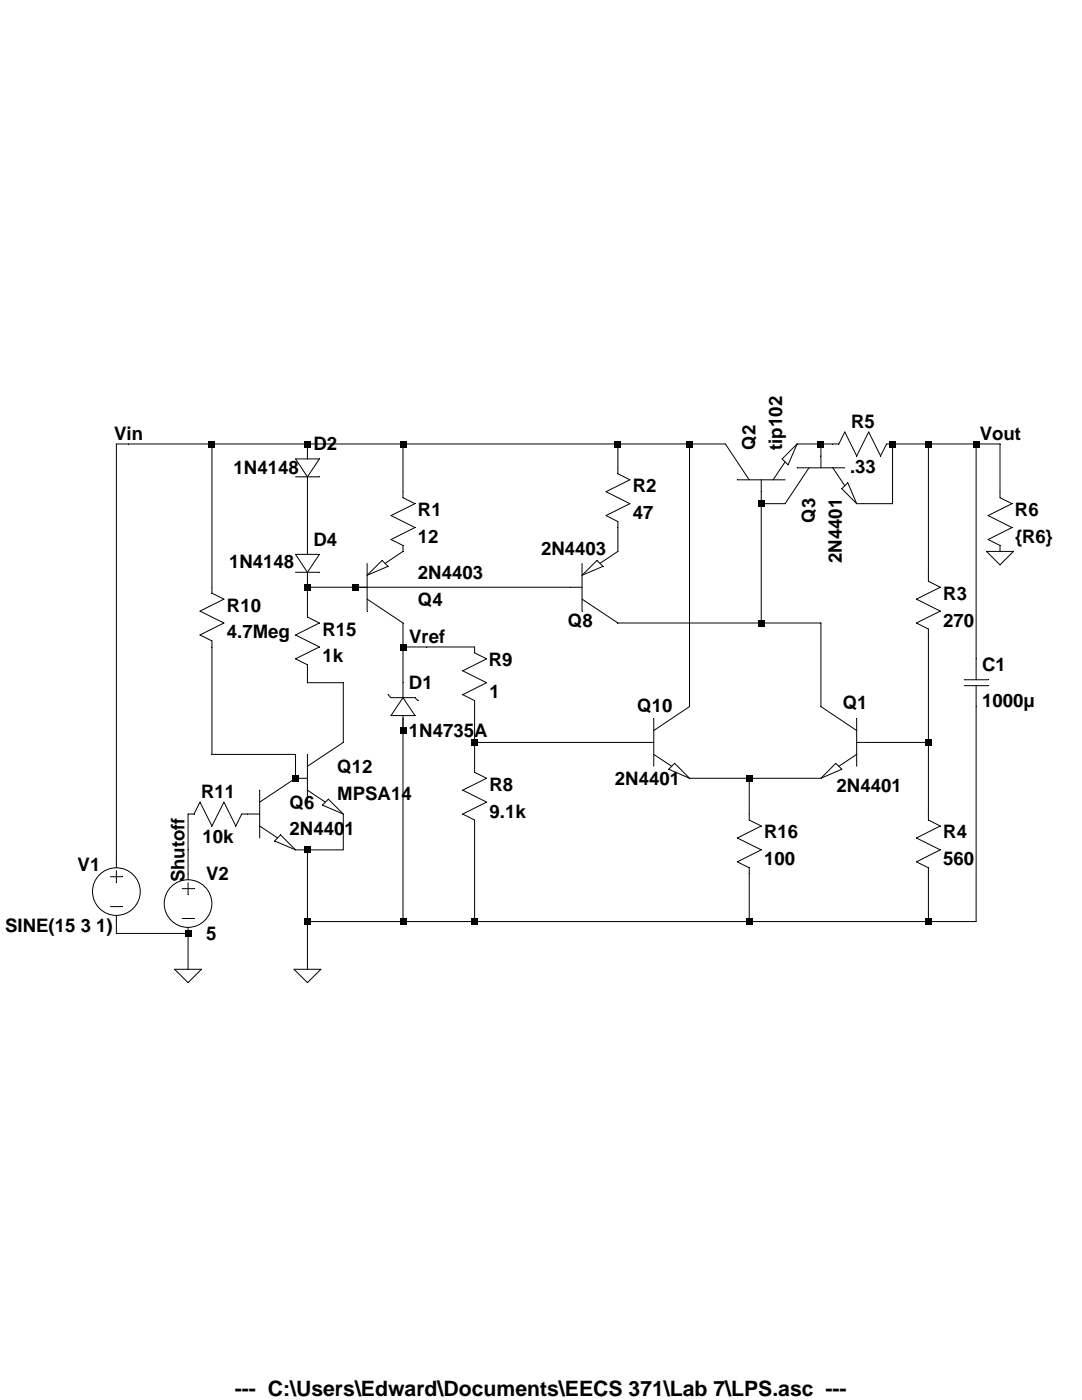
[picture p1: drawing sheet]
Version 4
SHEET 1 2016 1524
WIRE -640 -48 -656 -48
WIRE -528 -48 -640 -48
WIRE -400 -48 -528 -48
WIRE -272 -48 -400 -48
WIRE 16 -48 -272 -48
WIRE 112 -48 16 -48
WIRE 160 -48 112 -48
WIRE 288 -48 256 -48
WIRE 304 -48 288 -48
WIRE 432 -48 384 -48
WIRE 496 -48 432 -48
WIRE 528 -48 496 -48
WIRE 288 -32 288 -48
WIRE 16 -16 16 -48
WIRE -272 16 -272 -48
WIRE 528 16 528 -48
WIRE 208 32 208 16
WIRE 240 32 208 32
WIRE 384 32 384 -48
WIRE 384 32 336 32
WIRE -400 80 -400 16
WIRE 16 96 16 64
WIRE 432 128 432 -48
WIRE -528 144 -528 -48
WIRE -336 144 -400 144
WIRE -48 144 -336 144
WIRE -400 176 -400 144
WIRE 208 192 208 32
WIRE 208 192 16 192
WIRE 288 192 208 192
WIRE -272 224 -272 192
WIRE -240 224 -272 224
WIRE -176 224 -240 224
WIRE 496 240 496 -48
WIRE -400 272 -400 256
WIRE -352 272 -400 272
WIRE -272 272 -272 224
WIRE 112 304 112 -48
WIRE 288 304 288 192
WIRE -272 336 -272 320
WIRE -352 352 -352 272
WIRE -176 352 -176 304
WIRE 48 352 -176 352
WIRE 432 352 432 208
WIRE 432 352 352 352
WIRE -528 368 -528 224
WIRE -416 368 -528 368
WIRE -176 384 -176 352
WIRE -416 400 -416 368
WIRE 192 400 112 400
WIRE 288 400 192 400
WIRE 192 448 192 400
WIRE 432 448 432 352
WIRE -560 496 -560 448
WIRE -400 496 -416 496
WIRE -352 496 -352 448
WIRE -352 496 -400 496
WIRE -656 512 -656 -48
WIRE -560 528 -560 496
WIRE -400 592 -400 496
WIRE -272 592 -272 336
WIRE -272 592 -400 592
WIRE -176 592 -176 464
WIRE -176 592 -272 592
WIRE 192 592 192 528
WIRE 192 592 -176 592
WIRE 432 592 432 528
WIRE 432 592 192 592
WIRE 496 592 496 304
WIRE 496 592 432 592
WIRE -656 608 -656 592
WIRE -560 608 -656 608
WIRE -560 656 -560 608
WIRE -400 656 -400 592
FLAG -640 -48 Vin
FLAG 528 -48 Vout
FLAG -240 224 Vref
FLAG -560 656 0
FLAG 528 96 0
FLAG -400 656 0
FLAG -560 496 Shutoff
SYMBOL zener -288 336 M180
WINDOW 0 24 64 Left 2
WINDOW 3 24 0 Left 2
SYMATTR InstName D1
SYMATTR Value 1N4735A
SYMBOL npn 352 304 M0
WINDOW 0 2 -5 Left 2
WINDOW 3 -43 106 Left 2
SYMATTR InstName Q1
SYMATTR Value 2N4401
SYMBOL res 416 112 R0
SYMATTR InstName R3
SYMATTR Value 270
SYMBOL res 416 432 R0
SYMATTR InstName R4
SYMATTR Value 560
SYMBOL npn 160 16 R270
SYMATTR InstName Q2
SYMATTR Value tip102
SYMATTR Prefix X
SYMBOL voltage -656 496 R0
WINDOW 123 0 0 Left 2
WINDOW 39 0 0 Left 2
WINDOW 0 -52 20 Left 2
WINDOW 3 -149 102 Left 2
SYMATTR InstName V1
SYMATTR Value SINE(15 3 1)
SYMBOL res 400 -64 R90
WINDOW 0 0 56 VBottom 2
WINDOW 3 32 56 VTop 2
SYMATTR InstName R5
SYMATTR Value .33
SYMBOL npn 240 -32 M90
SYMATTR InstName Q3
SYMATTR Value 2N4401
SYMBOL res 512 0 R0
SYMATTR InstName R6
SYMATTR Value {R6}
SYMBOL diode -416 -48 R0
WINDOW 3 -83 32 Left 2
SYMATTR Value 1N4148
SYMATTR InstName D2
SYMBOL diode -416 80 R0
WINDOW 3 -89 29 Left 2
SYMATTR Value 1N4148
SYMATTR InstName D4
SYMBOL pnp -336 192 M180
SYMATTR InstName Q4
SYMATTR Value 2N4403
SYMBOL res -288 0 R0
SYMATTR InstName R1
SYMATTR Value 12
SYMBOL res -192 368 R0
SYMATTR InstName R8
SYMATTR Value 9.1k
SYMBOL res -192 208 R0
WINDOW 0 35 33 Left 2
SYMATTR InstName R9
SYMATTR Value 1
SYMBOL voltage -560 512 R0
WINDOW 123 0 0 Left 2
WINDOW 39 0 0 Left 2
SYMATTR InstName V2
SYMATTR Value 5
SYMBOL pnp -48 192 M180
WINDOW 0 -3 3 Left 2
WINDOW 3 -39 100 Left 2
SYMATTR InstName Q8
SYMATTR Value 2N4403
SYMBOL res 0 -32 R0
SYMATTR InstName R2
SYMATTR Value 47
SYMBOL npn 48 304 R0
WINDOW 0 -6 -2 Left 2
WINDOW 3 -36 97 Left 2
SYMATTR InstName Q10
SYMATTR Value 2N4401
SYMBOL npn -480 400 R0
SYMATTR InstName Q6
SYMATTR Value 2N4401
SYMBOL npn -416 352 R0
SYMATTR InstName Q12
SYMATTR Value MPSA14
SYMBOL res -544 128 R0
SYMATTR InstName R10
SYMATTR Value 4.7Meg
SYMBOL res -464 432 R90
WINDOW 0 0 56 VBottom 2
WINDOW 3 32 56 VTop 2
SYMATTR InstName R11
SYMATTR Value 10k
SYMBOL res -416 160 R0
SYMATTR InstName R15
SYMATTR Value 1k
SYMBOL res 176 432 R0
SYMATTR InstName R16
SYMATTR Value 100
SYMBOL cap 480 240 R0
SYMATTR InstName C1
SYMATTR Value 1000µ
TEXT -136 896 Left 2 !.tran 0 1 0 .1
TEXT 640 -56 Left 2 !.SUBCKT tip102 1 2 3\n**************************************\n*      Model Generated by MODPEX     *\n*Copyright(c) Symmetry Design Systems*\n*         All Rights Reserved        *\n*    UNPUBLISHED LICENSED SOFTWARE   *\n*   Contains Proprietary Information *\n*      Which is The Property of      *\n*     SYMMETRY OR ITS LICENSORS      *\n*Commercial Use or Resale Restricted *\n*   by Symmetry License Agreement    *\n**************************************\n* Model generated on Jan 20, 03\n* MODEL FORMAT: SPICE3\n* Darlington macro model\n* External node designations\n* Node 1 -> Collect\n* Node 2 -> Base\n* Node 3 -> Emitter\nQ1 1 2 4 qmodel\nQ2 1 4 3 q1model area=11.2198\nD1 3 1 dmodel\nR1 2 4 8000\nR2 4 3 120\n* Default values used in dmodel\n*   EG=1.11 TT=0 BV=infinite\n.MODEL dmodel d\n+IS=1e-12 RS=10 N=1 XTI=3\n+CJO=0 VJ=0.75 M=0.33 FC=0.5\n.MODEL qmodel npn\n+IS=2.88485e-13 BF=126.335 NF=1.2 VAF=30\n+IKF=0.132527 ISE=6.51929e-12 NE=1.9601 BR=0.100001\n+NR=1.5 VAR=300 IKR=0.0843484 ISC=1.01027e-13\n+NC=1.92564 RB=2.61873 IRB=0.2 RBM=2.61873\n+RE=0.0001 RC=2.60372 XTB=0 XTI=4 EG=1.206\n+CJE=1.13087e-10 VJE=0.95 MJE=0.692676 TF=1e-09\n+XTF=1 VTF=10 ITF=0.01 CJC=1.56651e-10\n+VJC=0.908287 MJC=0.23 XCJC=0.897966 FC=0.5\n+TR=1e-07 PTF=0 KF=0 AF=1\n.MODEL q1model npn\n+IS=2.88485e-13 BF=126.335 NF=1.2 VAF=30\n+IKF=0.132527 ISE=6.51929e-12 NE=1.9601 BR=0.100001\n+NR=1.5 VAR=300 IKR=0.0843484 ISC=1.01027e-13\n+NC=1.92564 RB=2.61873 IRB=0.2 RBM=2.61873\n+RE=0.0001 RC=2.60372 XTB=0 XTI=4 EG=1.206\n+CJE=1.13087e-10 VJE=0.95 MJE=0.692676 TF=1e-09\n+XTF=1 VTF=10 ITF=0.01 CJC=0\n+VJC=0.908287 MJC=0.23 XCJC=0.897966 FC=0.5\n+TR=1e-07 PTF=0 KF=0 AF=1\n.ENDS tip102
TEXT -264 832 Left 2 !.step param R6 list 6 10 15 20 25 50 100 1k 1meg
